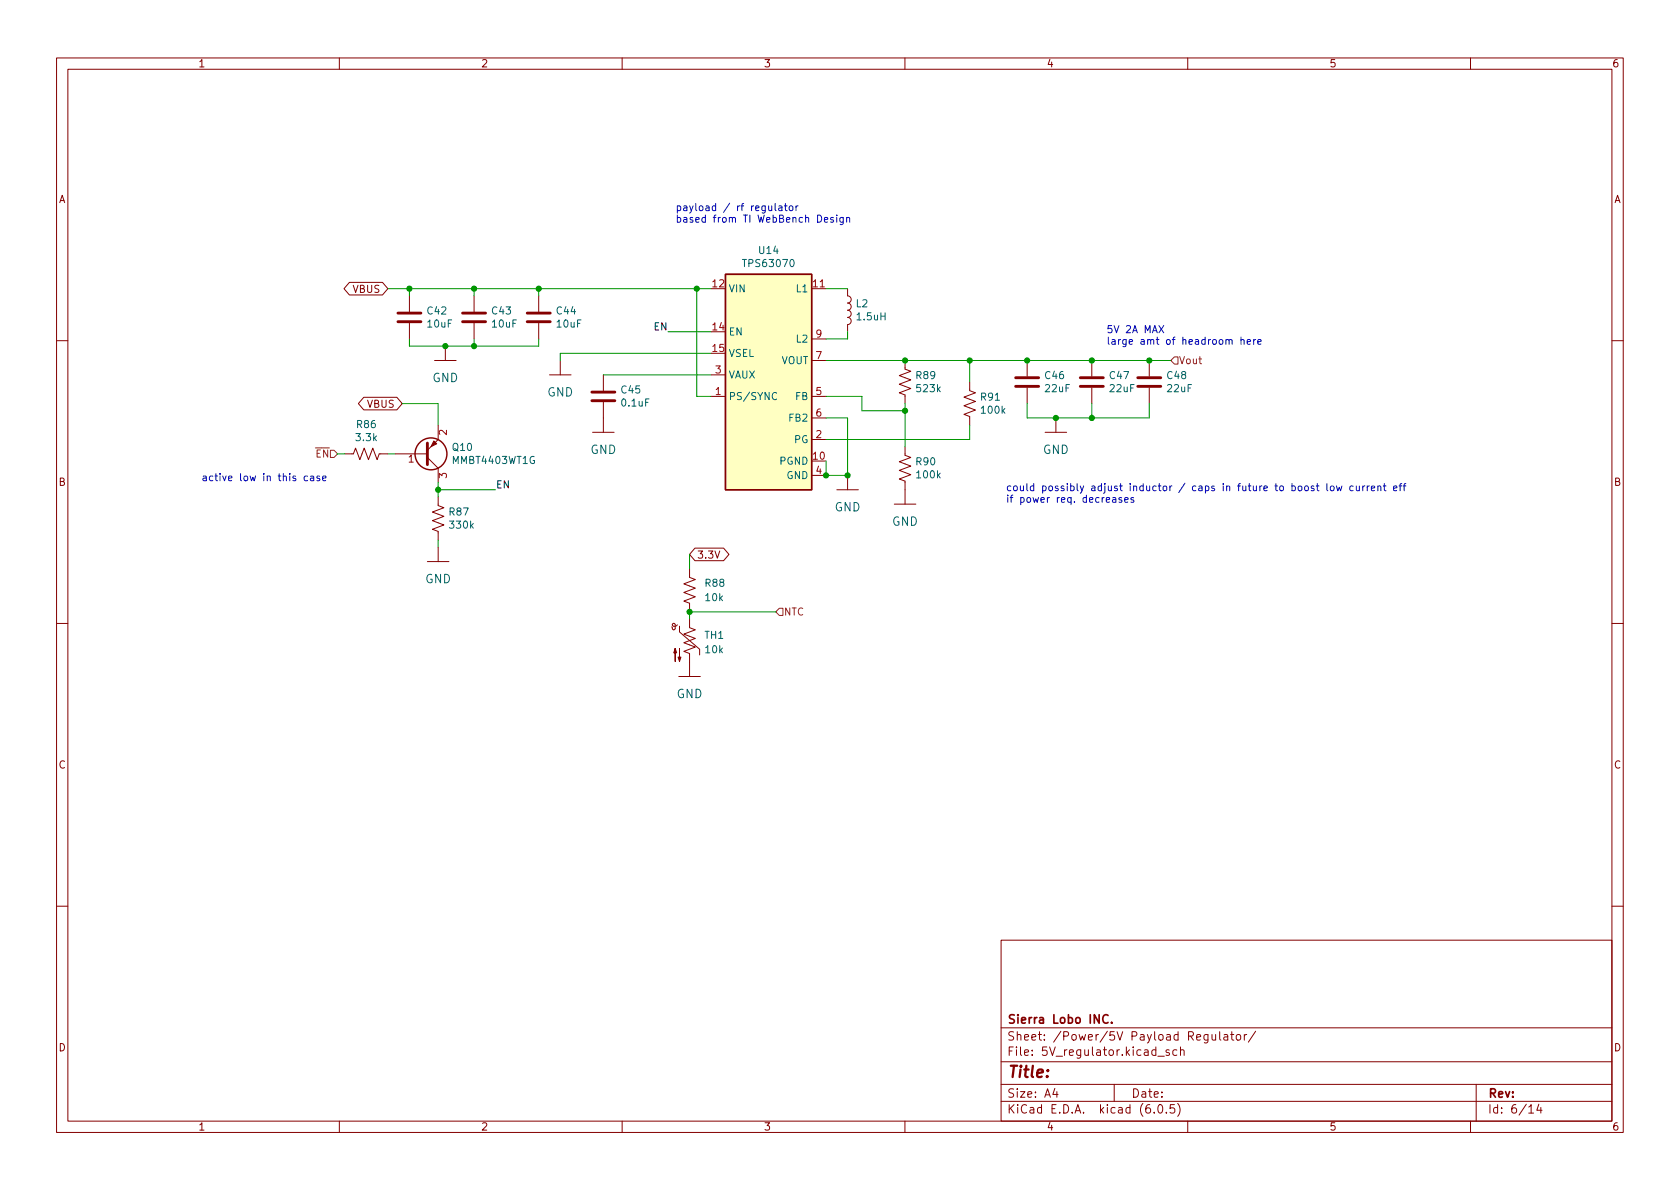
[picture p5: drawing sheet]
<svg xmlns="http://www.w3.org/2000/svg" width="297mm" height="210mm" viewBox="0 0 297 210" stroke-linecap="round" stroke-linejoin="round" font-family="sans-serif">
<g fill="none" stroke="#840000" stroke-width=".18">
<path d="M10 10.2h277v190.1h-277zM12 12.2h273v186.1h-273zM60 10.2v2M110 10.2v2M160 10.2v2M210 10.2v2M260 10.2v2M61.8 49.9h5.8l1 1.1-1 1.2h-5.8l-1-1.2zM72.4 52.3v2.8M72.4 57.1v2.8M83.8 52.3v2.8M83.8 57.1v2.8"/>
<path d="M95.2 52.3v2.8M95.2 57.1v2.8M143.5 51h2.5M143.5 59.9h2.5M149.9 51v1.3a.64 .64 0 0 1 .6 .7 .64 .64 0 0 1-.6 .6 .64 .64 0 0 1 .6 .6 .64 .64 0 0 1-.6 .7 .64 .64 0 0 1 .6 .6 .64 .64 0 0 1-.6 .6 .64 .64 0 0 1 .6 .7 .64 .64 0 0 1-.6 .6v1.3M10 60.2h2M64.3 70.3h5.9l.9 1.1-.9 1.1h-5.9l-.9-1.1zM76.8 63.7h3.8M77.5 75.2v2.5l-1.9 1.9M78.7 61.2v2.5M97.2 66.3h3.8M99.1 63.7v2.6"/>
<path d="M104.8 76.4h3.8M106.7 66.3v2.8M106.7 71.1v5.3M125.7 70.1h2.6M125.7 66.3h2.6M143.5 63.7h2.5M143.5 70.1h2.5M143.5 77.7h2.5M143.5 73.9h2.5M160 63.7v1.6l1 .4-2 .7 2 .8-2 .7 2 .8-2 .8 1 .3v1.6M160 79v1.5l1 .4-2 .8 2 .7-2 .8 2 .7-2 .8 1 .4v4M171.4 67.6v1.5l1.1 .4-2.1 .7 2.1 .8-2.1 .7 2.1 .8-2.1 .8 1 .4v1.5"/>
<path d="M181.6 63.7v2.8M181.6 68.6v2.8M184.8 76.4h3.8M186.7 73.9v2.5M193 63.7v2.8M193 68.6v2.8M203.2 63.7v2.8M203.2 68.6v2.8M285 60.2h2M61 80.3h1.5l.4-1.1 .7 2.1 .8-2.1 .8 2.1 .7-2.1 .8 2.1 .4-1h1.5M69.8 80.3h5.8M75.6 80.9l1.9 1.9v2.5"/>
<path d="M75.6 99.3h3.8M77.5 87.9v1.5l1 .4-2 .7 2 .8-2 .8 2 .7-2 .8 1 .4v1.5M77.5 96.8v2.5M122.9 96.9h5l1 1.1-1 1.1h-5l-1-1.1zM143.5 84.1h2.5M148 86.6h3.8M149.9 84.1v2.5M158.1 89.1h3.8M10 110.2h2M119.8 110.5l-.3 .2h-.3l-.3-.1v-.2l.3-.2 .2 .2v.8l-.2 .2-.3-.1-.2-.4M120 119.6h3.8M120.1 110.7v1.1l3.6 3v1"/>
<path d="M121.9 109.5v1.5l1 .4-2 .7 2 .8-2 .8 2 .7-2 .8 1 .4v4M121.9 100.6v1.5l1 .4-2 .7 2 .8-2 .8 2 .7-2 .8 1 .4v1.5M285 110.2h2M10 160.2h2M177 166.3h108v32h-108zM285 160.2h2M60 198.3v2M110 198.3v2M160 198.3v2M177 194.8h108M177 191.8h108M177 187.8h108"/>
<path d="M177 181.8h108M186.5 192.5l-.4 1h1M186.9 193v1M197 191.8v3M204.1 196.7v.1M204.7 186.8h1.2M204.9 195.4l.2-.1a.81 .81 0 0 1 .6 .7 .81 .81 0 0 1-.3 .8h-.2a.81 .81 0 0 1-.6-.6 .81 .81 0 0 1 .3-.8zM206.2 196.7v.1M206.7 185.7l-.3-.1-.3 .2 .1 .3 .5 .1v.4h-.6M207.6 195.3h-.7v.7l.2-.1 .5 .1 .1 .2-.1 .5-.2 .1-.5-.1M208.1 185.7l-.5-.1-.2 .3v.4l.1 .3h.6M208.2 195.1a1.72 1.72 0 0 1 0 2.3"/>
<path d="M208.7 185.8l.2-.2 .4 .1 .1 .9M208.7 185.1v1.5M210 198.3v2M213.6 182.9v1.2l-.3 .3h-.4M213.6 183l-.5-.1-.2 .3v.4l.1 .3h.6M214.3 182.9l.1 1h.3l.2-.1M214.9 182.9v1M215.6 182.4v1.3l.3 .2M216.4 183h.6l.1 .9M217.1 183.3l-.5 .1a.29 .29 0 0 0-.2 .2 .29 .29 0 0 0 .2 .3h.5M217.6 182.9h.5M217.8 182.4v1.3l.3 .2"/>
<path d="M218.6 183.1l.3-.2 .4 .2 .1 .5-.2 .3h-.3l-.3-.1zM220 182.9v1M220.4 182.9l-.3 .1-.1 .2M222 182.4l-1.3 1.9M260 198.3v2M261 191.8v6.5M270.3 195.8l.4-.5v1.5M270.3 196.8h.9M272.1 195.3l-.4 1h.9M272.4 195.8v1"/>
</g>
<path d="M195.9 179.6a.6 .6 0 0 0-.7 0 .6 .6 0 0 0-.2 .7 .56 .56 0 0 0 .3 .6 .56 .56 0 0 0 .6-.1M196.6 180.8v.1" fill="none" stroke="#840000" stroke-width=".3"/>
<g fill="#840000" stroke="#840000" stroke-width=".18">
<path d="M119.4 114.7l.2 .7h-.5l.3-.7v2.3z"/>
<path d="M120.1 114.7v2.3l-.2-.8h.5l-.3 .8z"/>
<path d="M76.7 78l.5 .5-1 .5z"/>
</g>
<g fill="none" stroke="#840000" stroke-width=".51">
<path d="M70.4 56.9h4M70.4 55.4h4M81.8 56.9h4.1M81.8 55.4h4.1M93.2 56.9h4.1M93.2 55.4h4.1M75.6 78.4v3.8M104.6 69.3h4.1M104.6 70.9h4.1M179.6 68.3h4M179.6 66.8h4M191 68.3h4.1"/>
<path d="M191 66.8h4.1M201.2 68.3h4M201.2 66.8h4"/>
</g>
<g fill="none" stroke="#840000" stroke-width=".25">
<path d="M128.3 48.5h15.2v38.1h-15.2z"/>
<circle cx="76.2" cy="80.3" r="2.82"/>
</g>
<path d="M128.3 48.5h15.2v38.1h-15.2z" fill="#ffffc2" stroke="#ffffc2" stroke-width=".18"/>
<path d="M137.3 69.5a.6 .6 0 0 0-.8 .4 .6 .6 0 0 0 .6 .8l.2-.1" fill="none" stroke="#006464" stroke-width=".18"/>
<path d="M207.6 63.1h.7v1.3h-.7l-.6-.7zM137.8 107.6h.6v1.2h-.6l-.6-.6z" fill="none" stroke="#725600" stroke-width=".18"/>
<g fill="none" stroke="#0000c2" stroke-width=".18">
<path d="M135.9 36.4l.1 .8 .3 .1 .2-.2M136.5 36.4v.9M137.1 36v1.1l.1 .2M137.7 36.5h.5l.1 .8M138.3 36.7l-.5 .1-.1 .2 .1 .3 .5-.1M138.7 36.4h.5M138.9 36v1.1l.3 .2M139.6 36.5l.2-.1 .3 .1 .1 .5-.1 .2-.3 .1-.2-.2zM140.7 36.4v.9M141.1 36.4l-.4 .2M145.8 38.9l.6-.1-.1-.3h-.4l-.1 .1v.6h.5M147.3 38.5h-.3l-.1 .1v.2l.4 .1v.3h-.4"/>
<path d="M147.9 38v.1M147.9 38.5v.8M149.1 38.5v1l-.3 .2h-.3M149.1 38.5h-.4l-.2 .2 .1 .5h.5M149.7 38.6l.2-.1h.3v.8M149.7 38.5v.8M204.9 57.6l.9 1.2M205.8 57.6l-.9 1.2M219.4 59.6v1.3M219.4 60.2l.2-.2 .3 .1 .1 .8M220.5 60.5l.6-.2v-.2l-.4-.1-.2 .2 .1 .6h.5M221.7 60v.9"/>
<path d="M222 60l-.3 .3M222.4 60.5l.6-.2-.1-.2-.3-.1-.2 .2v.6h.5M54.4 84.2h-.4l-.2 .2 .1 .6h.5M54.9 84.2h.5l.1 .8M55.5 84.5h-.5l-.1 .2 .1 .3h.5M56.5 84.2h-.3l-.2 .2 .1 .1 .4 .2v.3h-.5M57 84.6l.6-.1v-.3h-.4l-.2 .2 .1 .6h.5M196.7 88h.5l.1 .8M197.3 88.3h-.4l-.2 .2 .2 .3h.4M198.3 88h-.3l-.2 .2 .1 .1 .4 .2v.3h-.5M198.9 88.4l.6-.1-.1-.3h-.4l-.1 .2v.6h.5M200.4 88h-.3l-.1 .2v.1l.4 .2v.3h-.4"/>
<path d="M232.3 86l-.3-.1-.2 .2 .1 .2 .4 .1v.3h-.5M232.7 85.9h.5M232.9 85.5v1.1l.3 .2M234.6 85.5v1.1l.2 .2M235.3 86l.3-.1 .3 .3v.3l-.3 .3-.3-.1-.1-.2zM236.3 85.9l.2 .9 .3-.6 .2 .6 .3-.9M239.3 86l-.4-.1-.2 .3 .1 .5h.5M239.8 85.9l.1 .8 .3 .1 .1-.1M240.3 85.9v.9M241 85.9v.9M241.3 85.9l-.3 .3M241.7 85.9v.9"/>
<path d="M242.1 85.9l-.4 .3M242.5 86.4l.6-.2-.1-.2-.4-.1-.1 .2v.6h.5M243.6 86.1l.2-.2 .3 .1 .1 .8M243.6 85.9v.9M244.6 85.9h.5M244.8 85.5v1.1l.3 .2M246.4 86.4l.6-.2-.1-.2-.3-.1-.2 .2 .1 .6h.4M247.4 85.9h.4M247.8 85.5l-.3 .2v1.1M248.1 85.9h.5M248.6 85.5l-.3 .2v1.1"/>
</g>
<g fill="none" stroke="#009600" stroke-width=".18">
<path d="M68.6 51h57.1M72.4 59.9v1.3h22.8v-1.3M72.4 51v1.3M83.8 51v1.3M83.8 59.9v1.3M95.2 51v1.3M118.1 58.7h7.6M123.2 51v19.1h2.5M146 51h3.9M149.9 58.7v1.2h-3.9M71.1 71.4h6.4v3.8M106.7 66.3h19"/>
<path d="M125.7 62.5h-26.6v1.2M146 63.7h61M146 70.1h6.4v2.5h7.6M146 73.9h3.9v10.2h-3.9v-2.6M160 71.4v7.6M171.4 63.7v3.9M171.4 75.2v2.5h-25.4M181.6 71.4v2.5h21.6v-2.5M193 71.4v2.5M59.7 80.3h1.3M68.6 80.3h1.2M77.5 86.6h10.1"/>
<path d="M77.5 85.3v2.6M77.5 95.5v1.3M121.9 98v2.6M137.2 108.2h-15.3v1.3"/>
</g>
<g fill="#009600" stroke="#009600" stroke-width=".18">
<circle cx="181.6" cy="63.7" r=".46"/>
<circle cx="171.4" cy="63.7" r=".46"/>
<circle cx="160" cy="72.6" r=".46"/>
<circle cx="160" cy="63.7" r=".46"/>
<circle cx="149.9" cy="84.1" r=".46"/>
<circle cx="83.8" cy="51" r=".46"/>
<circle cx="78.7" cy="61.2" r=".46"/>
<circle cx="83.8" cy="61.2" r=".46"/>
<circle cx="95.2" cy="51" r=".46"/>
<circle cx="72.4" cy="51" r=".46"/>
<circle cx="77.5" cy="86.6" r=".46"/>
<circle cx="146" cy="84.1" r=".46"/>
<circle cx="123.2" cy="51" r=".46"/>
<circle cx="121.9" cy="108.2" r=".46"/>
<circle cx="193" cy="63.7" r=".46"/>
<circle cx="193" cy="73.9" r=".46"/>
<circle cx="186.7" cy="73.9" r=".46"/>
<circle cx="203.2" cy="63.7" r=".46"/>
</g>
<text font-size="2.8" fill="#840000" x="178" y="190.6">Title:</text>
<g font-size="2.1" fill="#006464">
<text x="76.4" y="67.6">GND</text>
<text x="96.7" y="70.1">GND</text>
<text x="104.4" y="80.3">GND</text>
<text x="184.4" y="80.3">GND</text>
<text x="147.5" y="90.4">GND</text>
<text x="157.7" y="93">GND</text>
<text x="75.2" y="103.1">GND</text>
<text x="119.6" y="123.5">GND</text>
</g>
<g font-size="2.1" fill="#840000">
<text x="178" y="184">Sheet: /Power/5V Payload Regulator/</text>
<text x="178" y="181">Sierra Lobo INC.</text>
<text x="178" y="186.7">File: 5V_regulator.kicad_sch</text>
<text x="178" y="196.9">KiCad E.D.A. kicad (6.0.5)</text>
<text x="178" y="194.1">Size: A4</text>
<text x="200" y="194.1">Date:</text>
<text x="263" y="194.1">Rev:</text>
<text x="263" y="196.9">Id: 6/14</text>
</g>
<g font-size="1.8" fill="#840000">
<text x="35" y="11.9">1</text>
<text x="85" y="11.9">2</text>
<text x="135" y="11.9">3</text>
<text x="185" y="11.9">4</text>
<text x="235" y="11.9">5</text>
<text x="285" y="11.9">6</text>
<text x="10.3" y="35.9">A</text>
<text x="285.3" y="35.9">A</text>
<text x="62.4" y="51.8">VBUS</text>
<text x="64.9" y="72.1">VBUS</text>
<text x="10.3" y="85.9">B</text>
<text x="285.3" y="85.9">B</text>
<text x="123.2" y="98.8">3.3V</text>
<text x="10.3" y="135.9">C</text>
<text x="285.3" y="135.9">C</text>
<text x="10.3" y="185.9">D</text>
<text x="285.3" y="185.9">D</text>
<text x="35" y="199.9">1</text>
<text x="85" y="199.9">2</text>
<text x="135" y="199.9">3</text>
<text x="185" y="199.9">4</text>
<text x="235" y="199.9">5</text>
<text x="285" y="199.9">6</text>
</g>
<g font-size="1.8" fill="#0000c2">
<text x="119.4" y="37.3">payload / rf regulator</text>
<text x="119.4" y="39.4">based from TI WebBench Design</text>
<text x="195.6" y="58.9">5V 2A MAX</text>
<text x="195.6" y="60.9">large amt of headroom here</text>
<text x="35.6" y="85.1">active low in this case</text>
<text x="177.8" y="86.8">could possibly adjust inductor / caps in future to boost low current eff</text>
<text x="177.8" y="88.9">if power req. decreases</text>
</g>
<g font-size="1.8" fill="#006464">
<text x="131.7" y="47.2">TPS63070</text>
<text x="134.3" y="44.9">U14</text>
<text x="128.8" y="51.7">VIN</text>
<text x="140.9" y="51.7">L1</text>
<text x="75.6" y="55.6">C42</text>
<text x="75.7" y="57.9">10uF</text>
<text x="87" y="55.6">C43</text>
<text x="87.1" y="57.9">10uF</text>
<text x="98.5" y="55.6">C44</text>
<text x="98.5" y="57.9">10uF</text>
<text x="128.8" y="59.3">EN</text>
<text x="151.4" y="54.3">L2</text>
<text x="151.6" y="56.6">1.5uH</text>
<text x="128.8" y="63.1">VSEL</text>
<text x="138.1" y="64.4">VOUT</text>
<text x="140.9" y="60.6">L2</text>
<text x="109.9" y="69.6">C45</text>
<text x="110" y="71.9">0.1uF</text>
<text x="128.8" y="70.7">PS/SYNC</text>
<text x="128.8" y="66.9">VAUX</text>
<text x="140.6" y="70.7">FB</text>
<text x="162" y="67">R89</text>
<text x="162.2" y="69.3">523k</text>
<text x="173.5" y="70.8">R91</text>
<text x="184.8" y="67">C46</text>
<text x="184.9" y="69.3">22uF</text>
<text x="196.3" y="67">C47</text>
<text x="196.3" y="69.3">22uF</text>
<text x="206.4" y="67">C48</text>
<text x="206.5" y="69.3">22uF</text>
<text x="63" y="78">3.3k</text>
<text x="63.1" y="75.7">R86</text>
<text x="139.7" y="74.5">FB2</text>
<text x="173.6" y="73.1">100k</text>
<text x="80.1" y="79.7">Q10</text>
<text x="80.1" y="82">MMBT4403WT1G</text>
<text x="137.9" y="82.2">PGND</text>
<text x="140.4" y="78.4">PG</text>
<text x="162" y="82.3">R90</text>
<text x="139.1" y="84.7">GND</text>
<text x="162.2" y="84.6">100k</text>
<text x="79.5" y="91.2">R87</text>
<text x="79.6" y="93.5">330k</text>
<text x="124.8" y="103.8">R88</text>
<text x="124.8" y="106.3">10k</text>
<text x="124.6" y="113">TH1</text>
<text x="124.8" y="115.5">10k</text>
</g>
<g font-size="1.8" fill="#a90000">
<text x="126" y="50.8">12</text>
<text x="143.8" y="50.8">11</text>
<text x="126" y="58.4">14</text>
<text x="144.3" y="59.7">9</text>
<text x="126" y="62.2">15</text>
<text x="144.3" y="63.5">7</text>
<text x="126.5" y="69.8">1</text>
<text x="126.5" y="66">3</text>
<text x="144.3" y="69.8">5</text>
<text x="79" y="76.9" transform="rotate(-90 79 76.9)">2</text>
<text x="144.3" y="77.5">2</text>
<text x="144.3" y="73.7">6</text>
<text x="72.2" y="81.8">1</text>
<text x="143.8" y="81.3">10</text>
<text x="144.3" y="83.8">4</text>
<text x="79" y="84.6" transform="rotate(-90 79 84.6)">3</text>
</g>
<g font-size="1.8" fill="#0f0f0f">
<text x="115.7" y="58.4">EN</text>
<text x="87.6" y="86.3">EN</text>
</g>
<g font-size="1.8" fill="#725600">
<text x="208.4" y="64.4">Vout</text>
<text x="54.5" y="80.9">~{EN}</text>
<text x="138.5" y="108.8">NTC</text>
</g>
</svg>
